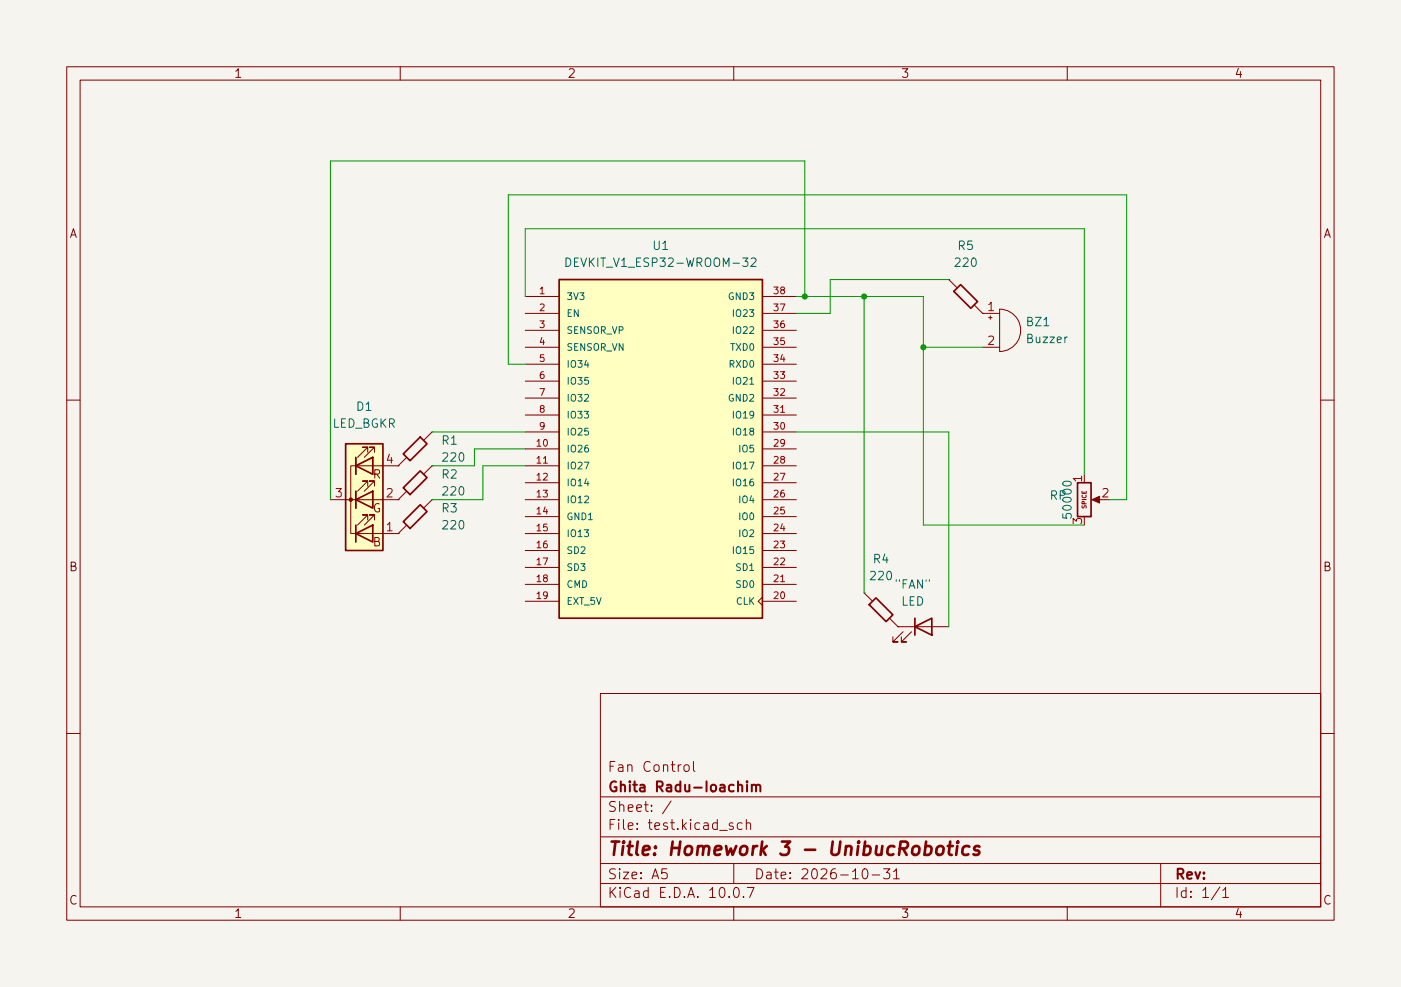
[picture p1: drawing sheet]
(kicad_sch
 (version 20260306)
 (generator "eeschema")
 (generator_version "10.0")
 (paper "A5")
 (title_block
  (title "Homework 3 - UnibucRobotics")
  (date "2026-10-31")
  (company "Ghita Radu-Ioachim")
  (comment 1 "Fan Control"))
 (lib_symbols
  (symbol "DEVKIT_V1_ESP32-WROOM-32:DEVKIT_V1_ESP32-WROOM-32"
   (pin_names
    (offset 1.016)) (exclude_from_sim no) (in_bom yes) (on_board yes)
   (in_pos_files yes)
   (duplicate_pin_numbers_are_jumpers no)
   (property "Reference" "U" (at -15.2572 26.0643 0) (show_name no) (do_not_autoplace no) (effects (font (size 1.27 1.27)) (justify left bottom)))
   (property "Value" "DEVKIT_V1_ESP32-WROOM-32" (at -15.2563 -27.9698 0) (show_name no) (do_not_autoplace no) (effects (font (size 1.27 1.27)) (justify left bottom)))
   (property "Footprint" "DEVKIT_V1_ESP32-WROOM-32:MODULE_DEVKIT_V1_ESP32-WROOM-32" (at 0 0 0) (show_name no) (do_not_autoplace no) (hide yes) (effects (font (size 1.27 1.27)) (justify bottom)))
   (property "Datasheet" "" (at 0 0 0) (show_name no) (do_not_autoplace no) (hide yes) (effects (font (size 1.27 1.27))))
   (property "Description" "WROOM-32 Development Board ESP32 ESP-32S WiFi Bluetooth Dev Module" (at 0 0 0) (show_name no) (do_not_autoplace no) (hide yes) (effects (font (size 1.27 1.27)) (justify bottom)))
   (property "MF" "Espressif Systems" (at 0 0 0) (show_name no) (do_not_autoplace no) (hide yes) (effects (font (size 1.27 1.27)) (justify bottom)))
   (property "Package" "Package" (at 0 0 0) (show_name no) (do_not_autoplace no) (hide yes) (effects (font (size 1.27 1.27)) (justify bottom)))
   (property "Price" "None" (at 0 0 0) (show_name no) (do_not_autoplace no) (hide yes) (effects (font (size 1.27 1.27)) (justify bottom)))
   (property "Check_prices" "https://www.snapeda.com/parts/DEVKIT%20V1%20ESP32-WROOM-32/Espressif+Systems/view-part/?ref=eda" (at 0 0 0) (show_name no) (do_not_autoplace no) (hide yes) (effects (font (size 1.27 1.27)) (justify bottom)))
   (property "STANDARD" "Manufacturer Recommendations" (at 0 0 0) (show_name no) (do_not_autoplace no) (hide yes) (effects (font (size 1.27 1.27)) (justify bottom)))
   (property "PARTREV" "N/A" (at 0 0 0) (show_name no) (do_not_autoplace no) (hide yes) (effects (font (size 1.27 1.27)) (justify bottom)))
   (property "SnapEDA_Link" "https://www.snapeda.com/parts/DEVKIT%20V1%20ESP32-WROOM-32/Espressif+Systems/view-part/?ref=snap" (at 0 0 0) (show_name no) (do_not_autoplace no) (hide yes) (effects (font (size 1.27 1.27)) (justify bottom)))
   (property "MP" "DEVKIT V1 ESP32-WROOM-32" (at 0 0 0) (show_name no) (do_not_autoplace no) (hide yes) (effects (font (size 1.27 1.27)) (justify bottom)))
   (property "Availability" "Not in stock" (at 0 0 0) (show_name no) (do_not_autoplace no) (hide yes) (effects (font (size 1.27 1.27)) (justify bottom)))
   (property "MANUFACTURER" "Espressif Systems" (at 0 0 0) (show_name no) (do_not_autoplace no) (hide yes) (effects (font (size 1.27 1.27)) (justify bottom)))
   (symbol "DEVKIT_V1_ESP32-WROOM-32_0_0"
    (rectangle (start -15.24 -25.4) (end 15.24 25.4) (stroke (width 0.254) (type default)) (fill (type background)))
    (pin power_in line (at -20.32 22.86 0) (length 5.08) (name "3V3" (effects (font (size 1.016 1.016)))) (number "1" (effects (font (size 1.016 1.016)))))
    (pin input line (at -20.32 20.32 0) (length 5.08) (name "EN" (effects (font (size 1.016 1.016)))) (number "2" (effects (font (size 1.016 1.016)))))
    (pin input line (at -20.32 17.78 0) (length 5.08) (name "SENSOR_VP" (effects (font (size 1.016 1.016)))) (number "3" (effects (font (size 1.016 1.016)))))
    (pin input line (at -20.32 15.24 0) (length 5.08) (name "SENSOR_VN" (effects (font (size 1.016 1.016)))) (number "4" (effects (font (size 1.016 1.016)))))
    (pin bidirectional line (at -20.32 12.7 0) (length 5.08) (name "IO34" (effects (font (size 1.016 1.016)))) (number "5" (effects (font (size 1.016 1.016)))))
    (pin bidirectional line (at -20.32 10.16 0) (length 5.08) (name "IO35" (effects (font (size 1.016 1.016)))) (number "6" (effects (font (size 1.016 1.016)))))
    (pin bidirectional line (at -20.32 7.62 0) (length 5.08) (name "IO32" (effects (font (size 1.016 1.016)))) (number "7" (effects (font (size 1.016 1.016)))))
    (pin bidirectional line (at -20.32 5.08 0) (length 5.08) (name "IO33" (effects (font (size 1.016 1.016)))) (number "8" (effects (font (size 1.016 1.016)))))
    (pin bidirectional line (at -20.32 2.54 0) (length 5.08) (name "IO25" (effects (font (size 1.016 1.016)))) (number "9" (effects (font (size 1.016 1.016)))))
    (pin bidirectional line (at -20.32 0 0) (length 5.08) (name "IO26" (effects (font (size 1.016 1.016)))) (number "10" (effects (font (size 1.016 1.016)))))
    (pin bidirectional line (at -20.32 -2.54 0) (length 5.08) (name "IO27" (effects (font (size 1.016 1.016)))) (number "11" (effects (font (size 1.016 1.016)))))
    (pin bidirectional line (at -20.32 -5.08 0) (length 5.08) (name "IO14" (effects (font (size 1.016 1.016)))) (number "12" (effects (font (size 1.016 1.016)))))
    (pin bidirectional line (at -20.32 -7.62 0) (length 5.08) (name "IO12" (effects (font (size 1.016 1.016)))) (number "13" (effects (font (size 1.016 1.016)))))
    (pin power_in line (at -20.32 -10.16 0) (length 5.08) (name "GND1" (effects (font (size 1.016 1.016)))) (number "14" (effects (font (size 1.016 1.016)))))
    (pin bidirectional line (at -20.32 -12.7 0) (length 5.08) (name "IO13" (effects (font (size 1.016 1.016)))) (number "15" (effects (font (size 1.016 1.016)))))
    (pin bidirectional line (at -20.32 -15.24 0) (length 5.08) (name "SD2" (effects (font (size 1.016 1.016)))) (number "16" (effects (font (size 1.016 1.016)))))
    (pin bidirectional line (at -20.32 -17.78 0) (length 5.08) (name "SD3" (effects (font (size 1.016 1.016)))) (number "17" (effects (font (size 1.016 1.016)))))
    (pin bidirectional line (at -20.32 -20.32 0) (length 5.08) (name "CMD" (effects (font (size 1.016 1.016)))) (number "18" (effects (font (size 1.016 1.016)))))
    (pin power_in line (at -20.32 -22.86 0) (length 5.08) (name "EXT_5V" (effects (font (size 1.016 1.016)))) (number "19" (effects (font (size 1.016 1.016)))))
    (pin input clock (at 20.32 -22.86 180) (length 5.08) (name "CLK" (effects (font (size 1.016 1.016)))) (number "20" (effects (font (size 1.016 1.016)))))
    (pin bidirectional line (at 20.32 -20.32 180) (length 5.08) (name "SD0" (effects (font (size 1.016 1.016)))) (number "21" (effects (font (size 1.016 1.016)))))
    (pin bidirectional line (at 20.32 -17.78 180) (length 5.08) (name "SD1" (effects (font (size 1.016 1.016)))) (number "22" (effects (font (size 1.016 1.016)))))
    (pin bidirectional line (at 20.32 -15.24 180) (length 5.08) (name "IO15" (effects (font (size 1.016 1.016)))) (number "23" (effects (font (size 1.016 1.016)))))
    (pin bidirectional line (at 20.32 -12.7 180) (length 5.08) (name "IO2" (effects (font (size 1.016 1.016)))) (number "24" (effects (font (size 1.016 1.016)))))
    (pin bidirectional line (at 20.32 -10.16 180) (length 5.08) (name "IO0" (effects (font (size 1.016 1.016)))) (number "25" (effects (font (size 1.016 1.016)))))
    (pin bidirectional line (at 20.32 -7.62 180) (length 5.08) (name "IO4" (effects (font (size 1.016 1.016)))) (number "26" (effects (font (size 1.016 1.016)))))
    (pin bidirectional line (at 20.32 -5.08 180) (length 5.08) (name "IO16" (effects (font (size 1.016 1.016)))) (number "27" (effects (font (size 1.016 1.016)))))
    (pin bidirectional line (at 20.32 -2.54 180) (length 5.08) (name "IO17" (effects (font (size 1.016 1.016)))) (number "28" (effects (font (size 1.016 1.016)))))
    (pin bidirectional line (at 20.32 0 180) (length 5.08) (name "IO5" (effects (font (size 1.016 1.016)))) (number "29" (effects (font (size 1.016 1.016)))))
    (pin bidirectional line (at 20.32 2.54 180) (length 5.08) (name "IO18" (effects (font (size 1.016 1.016)))) (number "30" (effects (font (size 1.016 1.016)))))
    (pin bidirectional line (at 20.32 5.08 180) (length 5.08) (name "IO19" (effects (font (size 1.016 1.016)))) (number "31" (effects (font (size 1.016 1.016)))))
    (pin power_in line (at 20.32 7.62 180) (length 5.08) (name "GND2" (effects (font (size 1.016 1.016)))) (number "32" (effects (font (size 1.016 1.016)))))
    (pin bidirectional line (at 20.32 10.16 180) (length 5.08) (name "IO21" (effects (font (size 1.016 1.016)))) (number "33" (effects (font (size 1.016 1.016)))))
    (pin input line (at 20.32 12.7 180) (length 5.08) (name "RXD0" (effects (font (size 1.016 1.016)))) (number "34" (effects (font (size 1.016 1.016)))))
    (pin output line (at 20.32 15.24 180) (length 5.08) (name "TXD0" (effects (font (size 1.016 1.016)))) (number "35" (effects (font (size 1.016 1.016)))))
    (pin bidirectional line (at 20.32 17.78 180) (length 5.08) (name "IO22" (effects (font (size 1.016 1.016)))) (number "36" (effects (font (size 1.016 1.016)))))
    (pin bidirectional line (at 20.32 20.32 180) (length 5.08) (name "IO23" (effects (font (size 1.016 1.016)))) (number "37" (effects (font (size 1.016 1.016)))))
    (pin power_in line (at 20.32 22.86 180) (length 5.08) (name "GND3" (effects (font (size 1.016 1.016)))) (number "38" (effects (font (size 1.016 1.016))))))
   (embedded_fonts no))
  (symbol "Device:Buzzer"
   (pin_names
    (offset 0.0254) (hide yes)) (exclude_from_sim no) (in_bom yes) (on_board yes)
   (in_pos_files yes)
   (duplicate_pin_numbers_are_jumpers no)
   (property "Reference" "BZ" (at 3.81 1.27 0) (show_name no) (do_not_autoplace no) (effects (font (size 1.27 1.27)) (justify left)))
   (property "Value" "Buzzer" (at 3.81 -1.27 0) (show_name no) (do_not_autoplace no) (effects (font (size 1.27 1.27)) (justify left)))
   (property "Footprint" "" (at -0.635 2.54 90) (show_name no) (do_not_autoplace no) (hide yes) (effects (font (size 1.27 1.27))))
   (property "Datasheet" "" (at -0.635 2.54 90) (show_name no) (do_not_autoplace no) (hide yes) (effects (font (size 1.27 1.27))))
   (property "Description" "Buzzer, polarized" (at 0 0 0) (show_name no) (do_not_autoplace no) (hide yes) (effects (font (size 1.27 1.27))))
   (symbol "Buzzer_0_1"
    (polyline (pts (xy -1.651 1.905) (xy -1.143 1.905)) (stroke (width 0) (type default)) (fill (type none)))
    (polyline (pts (xy -1.397 2.159) (xy -1.397 1.651)) (stroke (width 0) (type default)) (fill (type none)))
    (arc (start 0 3.175) (mid 3.1612 0) (end 0 -3.175) (stroke (width 0) (type default)) (fill (type none)))
    (polyline (pts (xy 0 3.175) (xy 0 -3.175)) (stroke (width 0) (type default)) (fill (type none))))
   (symbol "Buzzer_1_1"
    (pin passive line (at -2.54 2.54 0) (length 2.54) (name "+" (effects (font (size 1.27 1.27)))) (number "1" (effects (font (size 1.27 1.27)))))
    (pin passive line (at -2.54 -2.54 0) (length 2.54) (name "-" (effects (font (size 1.27 1.27)))) (number "2" (effects (font (size 1.27 1.27))))))
   (embedded_fonts no))
  (symbol "Device:LED"
   (pin_numbers (hide yes))
   (pin_names
    (offset 1.016) (hide yes)) (exclude_from_sim no) (in_bom yes) (on_board yes)
   (in_pos_files yes)
   (duplicate_pin_numbers_are_jumpers no)
   (property "Reference" "D" (at 0 2.54 0) (show_name no) (do_not_autoplace no) (effects (font (size 1.27 1.27))))
   (property "Value" "LED" (at 0 -2.54 0) (show_name no) (do_not_autoplace no) (effects (font (size 1.27 1.27))))
   (property "Footprint" "" (at 0 0 0) (show_name no) (do_not_autoplace no) (hide yes) (effects (font (size 1.27 1.27))))
   (property "Datasheet" "" (at 0 0 0) (show_name no) (do_not_autoplace no) (hide yes) (effects (font (size 1.27 1.27))))
   (property "Description" "Light emitting diode" (at 0 0 0) (show_name no) (do_not_autoplace no) (hide yes) (effects (font (size 1.27 1.27))))
   (property "Sim.Pins" "1=K 2=A" (at 0 0 0) (show_name no) (do_not_autoplace no) (hide yes) (effects (font (size 1.27 1.27))))
   (symbol "LED_0_1"
    (polyline (pts (xy -3.048 -0.762) (xy -4.572 -2.286) (xy -3.81 -2.286) (xy -4.572 -2.286) (xy -4.572 -1.524)) (stroke (width 0) (type default)) (fill (type none)))
    (polyline (pts (xy -1.778 -0.762) (xy -3.302 -2.286) (xy -2.54 -2.286) (xy -3.302 -2.286) (xy -3.302 -1.524)) (stroke (width 0) (type default)) (fill (type none)))
    (polyline (pts (xy -1.27 0) (xy 1.27 0)) (stroke (width 0) (type default)) (fill (type none)))
    (polyline (pts (xy -1.27 -1.27) (xy -1.27 1.27)) (stroke (width 0.254) (type default)) (fill (type none)))
    (polyline (pts (xy 1.27 -1.27) (xy 1.27 1.27) (xy -1.27 0) (xy 1.27 -1.27)) (stroke (width 0.254) (type default)) (fill (type none))))
   (symbol "LED_1_1"
    (pin passive line (at -3.81 0 0) (length 2.54) (name "K" (effects (font (size 1.27 1.27)))) (number "1" (effects (font (size 1.27 1.27)))))
    (pin passive line (at 3.81 0 180) (length 2.54) (name "A" (effects (font (size 1.27 1.27)))) (number "2" (effects (font (size 1.27 1.27))))))
   (embedded_fonts no))
  (symbol "Device:LED_BGKR"
   (pin_names
    (offset 0) (hide yes)) (exclude_from_sim no) (in_bom yes) (on_board yes)
   (in_pos_files yes)
   (duplicate_pin_numbers_are_jumpers no)
   (property "Reference" "D" (at 0 9.398 0) (show_name no) (do_not_autoplace no) (effects (font (size 1.27 1.27))))
   (property "Value" "LED_BGKR" (at 0 -8.89 0) (show_name no) (do_not_autoplace no) (effects (font (size 1.27 1.27))))
   (property "Footprint" "" (at 0 -1.27 0) (show_name no) (do_not_autoplace no) (hide yes) (effects (font (size 1.27 1.27))))
   (property "Datasheet" "" (at 0 -1.27 0) (show_name no) (do_not_autoplace no) (hide yes) (effects (font (size 1.27 1.27))))
   (property "Description" "RGB LED, blue/green/cathode/red" (at 0 0 0) (show_name no) (do_not_autoplace no) (hide yes) (effects (font (size 1.27 1.27))))
   (symbol "LED_BGKR_0_0"
    (text "R" (at 1.905 3.81 0) (effects (font (size 1.27 1.27))))
    (text "G" (at 1.905 -1.27 0) (effects (font (size 1.27 1.27))))
    (text "B" (at 1.905 -6.35 0) (effects (font (size 1.27 1.27)))))
   (symbol "LED_BGKR_0_1"
    (circle (center -2.032 0) (radius 0.254) (stroke (width 0) (type default)) (fill (type outline)))
    (polyline (pts (xy -1.27 6.35) (xy -1.27 3.81)) (stroke (width 0.254) (type default)) (fill (type none)))
    (polyline (pts (xy -1.27 6.35) (xy -1.27 3.81) (xy -1.27 3.81)) (stroke (width 0) (type default)) (fill (type none)))
    (polyline (pts (xy -1.27 5.08) (xy 1.27 5.08)) (stroke (width 0) (type default)) (fill (type none)))
    (polyline (pts (xy -1.27 5.08) (xy -2.032 5.08) (xy -2.032 -5.08) (xy -1.016 -5.08)) (stroke (width 0) (type default)) (fill (type none)))
    (polyline (pts (xy -1.27 1.27) (xy -1.27 -1.27)) (stroke (width 0.254) (type default)) (fill (type none)))
    (polyline (pts (xy -1.27 1.27) (xy -1.27 -1.27) (xy -1.27 -1.27)) (stroke (width 0) (type default)) (fill (type none)))
    (polyline (pts (xy -1.27 0) (xy -2.54 0)) (stroke (width 0) (type default)) (fill (type none)))
    (polyline (pts (xy -1.27 -3.81) (xy -1.27 -6.35)) (stroke (width 0.254) (type default)) (fill (type none)))
    (polyline (pts (xy -1.27 -5.08) (xy 1.27 -5.08)) (stroke (width 0) (type default)) (fill (type none)))
    (polyline (pts (xy -1.016 6.35) (xy 0.508 7.874) (xy -0.254 7.874) (xy 0.508 7.874) (xy 0.508 7.112)) (stroke (width 0) (type default)) (fill (type none)))
    (polyline (pts (xy -1.016 1.27) (xy 0.508 2.794) (xy -0.254 2.794) (xy 0.508 2.794) (xy 0.508 2.032)) (stroke (width 0) (type default)) (fill (type none)))
    (polyline (pts (xy -1.016 -3.81) (xy 0.508 -2.286) (xy -0.254 -2.286) (xy 0.508 -2.286) (xy 0.508 -3.048)) (stroke (width 0) (type default)) (fill (type none)))
    (polyline (pts (xy 0 6.35) (xy 1.524 7.874) (xy 0.762 7.874) (xy 1.524 7.874) (xy 1.524 7.112)) (stroke (width 0) (type default)) (fill (type none)))
    (polyline (pts (xy 0 1.27) (xy 1.524 2.794) (xy 0.762 2.794) (xy 1.524 2.794) (xy 1.524 2.032)) (stroke (width 0) (type default)) (fill (type none)))
    (polyline (pts (xy 0 -3.81) (xy 1.524 -2.286) (xy 0.762 -2.286) (xy 1.524 -2.286) (xy 1.524 -3.048)) (stroke (width 0) (type default)) (fill (type none)))
    (polyline (pts (xy 1.27 6.35) (xy 1.27 3.81) (xy -1.27 5.08) (xy 1.27 6.35)) (stroke (width 0.254) (type default)) (fill (type none)))
    (rectangle (start 1.27 6.35) (end 1.27 6.35) (stroke (width 0) (type default)) (fill (type none)))
    (polyline (pts (xy 1.27 5.08) (xy 2.54 5.08)) (stroke (width 0) (type default)) (fill (type none)))
    (rectangle (start 1.27 3.81) (end 1.27 6.35) (stroke (width 0) (type default)) (fill (type none)))
    (polyline (pts (xy 1.27 1.27) (xy 1.27 -1.27) (xy -1.27 0) (xy 1.27 1.27)) (stroke (width 0.254) (type default)) (fill (type none)))
    (rectangle (start 1.27 1.27) (end 1.27 1.27) (stroke (width 0) (type default)) (fill (type none)))
    (polyline (pts (xy 1.27 0) (xy -1.27 0)) (stroke (width 0) (type default)) (fill (type none)))
    (polyline (pts (xy 1.27 0) (xy 2.54 0)) (stroke (width 0) (type default)) (fill (type none)))
    (rectangle (start 1.27 -1.27) (end 1.27 1.27) (stroke (width 0) (type default)) (fill (type none)))
    (polyline (pts (xy 1.27 -3.81) (xy 1.27 -6.35) (xy -1.27 -5.08) (xy 1.27 -3.81)) (stroke (width 0.254) (type default)) (fill (type none)))
    (polyline (pts (xy 1.27 -5.08) (xy 2.54 -5.08)) (stroke (width 0) (type default)) (fill (type none)))
    (rectangle (start 2.794 8.382) (end -2.794 -7.62) (stroke (width 0.254) (type default)) (fill (type background))))
   (symbol "LED_BGKR_1_1"
    (pin passive line (at 5.08 -5.08 180) (length 2.54) (name "BA" (effects (font (size 1.27 1.27)))) (number "1" (effects (font (size 1.27 1.27)))))
    (pin passive line (at 5.08 0 180) (length 2.54) (name "GA" (effects (font (size 1.27 1.27)))) (number "2" (effects (font (size 1.27 1.27)))))
    (pin passive line (at -5.08 0 0) (length 2.54) (name "K" (effects (font (size 1.27 1.27)))) (number "3" (effects (font (size 1.27 1.27)))))
    (pin passive line (at 5.08 5.08 180) (length 2.54) (name "RA" (effects (font (size 1.27 1.27)))) (number "4" (effects (font (size 1.27 1.27))))))
   (embedded_fonts no))
  (symbol "Device:R_45deg"
   (pin_numbers (hide yes))
   (pin_names
    (offset 0)) (exclude_from_sim no) (in_bom yes) (on_board yes)
   (in_pos_files yes)
   (duplicate_pin_numbers_are_jumpers no)
   (property "Reference" "R" (at 5.08 2.54 0) (show_name no) (do_not_autoplace no) (effects (font (size 1.27 1.27))))
   (property "Value" "R_45deg" (at 8.255 0.635 0) (show_name no) (do_not_autoplace no) (effects (font (size 1.27 1.27))))
   (property "Footprint" "" (at 0 -1.778 0) (show_name no) (do_not_autoplace no) (hide yes) (effects (font (size 1.27 1.27))))
   (property "Datasheet" "" (at 0 0 0) (show_name no) (do_not_autoplace no) (hide yes) (effects (font (size 1.27 1.27))))
   (property "Description" "Resistor, rotated by 45°" (at 0 0 0) (show_name no) (do_not_autoplace no) (hide yes) (effects (font (size 1.27 1.27))))
   (symbol "R_45deg_0_1"
    (polyline (pts (xy -2.54 2.54) (xy -1.27 1.27)) (stroke (width 0) (type default)) (fill (type none)))
    (polyline (pts (xy 1.27 -1.27) (xy 2.54 -2.54)) (stroke (width 0) (type default)) (fill (type none))))
   (symbol "R_45deg_1_1"
    (polyline (pts (xy -1.778 0.762) (xy 0.762 -1.778) (xy 1.778 -0.762) (xy -0.762 1.778) (xy -1.778 0.762)) (stroke (width 0.254) (type default)) (fill (type none)))
    (pin passive line (at -2.54 2.54 0) (length 0) (name "" (effects (font (size 1.27 1.27)))) (number "1" (effects (font (size 1.27 1.27)))))
    (pin passive line (at 2.54 -2.54 180) (length 0) (name "" (effects (font (size 1.27 1.27)))) (number "2" (effects (font (size 1.27 1.27))))))
   (embedded_fonts no))
  (symbol "Simulation_SPICE:Potentiometer"
   (pin_names
    (offset 1.016) (hide yes)) (exclude_from_sim no) (in_bom yes) (on_board yes)
   (in_pos_files yes)
   (duplicate_pin_numbers_are_jumpers no)
   (property "Reference" "R" (at 1.778 2.286 0) (show_name no) (do_not_autoplace no) (effects (font (size 1.27 1.27))))
   (property "Value" "Potentiometer" (at -2.54 0 90) (show_name no) (do_not_autoplace no) (hide yes) (effects (font (size 1.27 1.27))))
   (property "Footprint" "" (at 0 0 0) (show_name no) (do_not_autoplace no) (hide yes) (effects (font (size 1.27 1.27))))
   (property "Datasheet" "" (at 0 0 0) (show_name no) (do_not_autoplace no) (hide yes) (effects (font (size 1.27 1.27))))
   (property "Description" "Potentiometer for Simulation" (at 0 -13.97 0) (show_name no) (do_not_autoplace no) (hide yes) (effects (font (size 1.27 1.27))))
   (property "Sim.Device" "R" (at 0 -20.066 0) (show_name no) (do_not_autoplace no) (hide yes) (effects (font (size 1.27 1.27))))
   (property "Sim.Pins" "1=r0 2=wiper 3=r1" (at 0 -18.288 0) (show_name no) (do_not_autoplace no) (hide yes) (effects (font (size 1.27 1.27))))
   (property "Sim.Params" "r=1k pos=0.4" (at 1.27 -2.032 0) (show_name yes) (do_not_autoplace no) (effects (font (size 0.635 0.635)) (justify left)))
   (property "Sim.Type" "POT" (at 0 0 0) (show_name no) (do_not_autoplace no) (hide yes) (effects (font (size 1.27 1.27))))
   (symbol "Potentiometer_0_1"
    (rectangle (start 1.016 2.54) (end -1.016 -2.54) (stroke (width 0.254) (type default)) (fill (type none)))
    (polyline (pts (xy 1.143 0) (xy 2.286 0.508) (xy 2.286 -0.508) (xy 1.143 0)) (stroke (width 0) (type default)) (fill (type outline)))
    (polyline (pts (xy 2.54 0) (xy 1.524 0)) (stroke (width 0) (type default)) (fill (type none))))
   (symbol "Potentiometer_1_1"
    (text "SPICE" (at 0 0 900) (effects (font (size 0.635 0.635))))
    (pin passive line (at 0 3.81 270) (length 1.27) (name "1" (effects (font (size 1.27 1.27)))) (number "1" (effects (font (size 1.27 1.27)))))
    (pin passive line (at 3.81 0 180) (length 1.27) (name "2" (effects (font (size 1.27 1.27)))) (number "2" (effects (font (size 1.27 1.27)))))
    (pin passive line (at 0 -3.81 90) (length 1.27) (name "3" (effects (font (size 1.27 1.27)))) (number "3" (effects (font (size 1.27 1.27))))))
   (embedded_fonts no)))
 (junction
  (at 129.54 44.45)
  (diameter 0)
  (color 0 0 0 0))
 (junction
  (at 120.65 44.45)
  (diameter 0)
  (color 0 0 0 0))
 (junction
  (at 138.43 52.07)
  (diameter 0)
  (color 0 0 0 0))
 (wire
  (pts (xy 120.65 24.13) (xy 120.65 44.45))
  (stroke (width 0) (type default)))
 (wire
  (pts (xy 168.91 29.21) (xy 168.91 74.93))
  (stroke (width 0) (type default)))
 (wire
  (pts (xy 168.91 74.93) (xy 166.37 74.93))
  (stroke (width 0) (type default)))
 (wire
  (pts (xy 129.54 44.45) (xy 129.54 88.9))
  (stroke (width 0) (type default)))
 (wire
  (pts (xy 138.43 52.07) (xy 147.32 52.07))
  (stroke (width 0) (type default)))
 (wire
  (pts (xy 138.43 78.74) (xy 162.56 78.74))
  (stroke (width 0) (type default)))
 (wire
  (pts (xy 120.65 44.45) (xy 129.54 44.45))
  (stroke (width 0) (type default)))
 (wire
  (pts (xy 78.74 54.61) (xy 76.2 54.61))
  (stroke (width 0) (type default)))
 (wire
  (pts (xy 64.77 69.85) (xy 71.12 69.85))
  (stroke (width 0) (type default)))
 (wire
  (pts (xy 78.74 34.29) (xy 162.56 34.29))
  (stroke (width 0) (type default)))
 (wire
  (pts (xy 138.43 44.45) (xy 138.43 52.07))
  (stroke (width 0) (type default)))
 (wire
  (pts (xy 119.38 44.45) (xy 120.65 44.45))
  (stroke (width 0) (type default)))
 (wire
  (pts (xy 49.53 24.13) (xy 120.65 24.13))
  (stroke (width 0) (type default)))
 (wire
  (pts (xy 71.12 67.31) (xy 78.74 67.31))
  (stroke (width 0) (type default)))
 (wire
  (pts (xy 124.46 46.99) (xy 119.38 46.99))
  (stroke (width 0) (type default)))
 (wire
  (pts (xy 72.39 69.85) (xy 78.74 69.85))
  (stroke (width 0) (type default)))
 (wire
  (pts (xy 142.24 64.77) (xy 142.24 93.98))
  (stroke (width 0) (type default)))
 (wire
  (pts (xy 78.74 44.45) (xy 78.74 34.29))
  (stroke (width 0) (type default)))
 (wire
  (pts (xy 49.53 74.93) (xy 49.53 24.13))
  (stroke (width 0) (type default)))
 (wire
  (pts (xy 129.54 44.45) (xy 138.43 44.45))
  (stroke (width 0) (type default)))
 (wire
  (pts (xy 64.77 64.77) (xy 78.74 64.77))
  (stroke (width 0) (type default)))
 (wire
  (pts (xy 72.39 74.93) (xy 72.39 69.85))
  (stroke (width 0) (type default)))
 (wire
  (pts (xy 76.2 54.61) (xy 76.2 29.21))
  (stroke (width 0) (type default)))
 (wire
  (pts (xy 138.43 52.07) (xy 138.43 78.74))
  (stroke (width 0) (type default)))
 (wire
  (pts (xy 64.77 74.93) (xy 72.39 74.93))
  (stroke (width 0) (type default)))
 (wire
  (pts (xy 162.56 34.29) (xy 162.56 71.12))
  (stroke (width 0) (type default)))
 (wire
  (pts (xy 124.46 41.91) (xy 124.46 46.99))
  (stroke (width 0) (type default)))
 (wire
  (pts (xy 119.38 64.77) (xy 142.24 64.77))
  (stroke (width 0) (type default)))
 (wire
  (pts (xy 142.24 41.91) (xy 124.46 41.91))
  (stroke (width 0) (type default)))
 (wire
  (pts (xy 71.12 69.85) (xy 71.12 67.31))
  (stroke (width 0) (type default)))
 (wire
  (pts (xy 76.2 29.21) (xy 168.91 29.21))
  (stroke (width 0) (type default)))
 (symbol
  (lib_id "Device:R_45deg")
  (at 62.23 72.39 90)
  (unit 1)
  (body_style 1)
  (exclude_from_sim no)
  (in_bom yes)
  (on_board yes)
  (in_pos_files yes)
  (dnp no)
  (fields_autoplaced yes)
  (property "Reference" "R2" (at 66.04 71.1199 90) (show_name no) (do_not_autoplace no) (effects (font (size 1.27 1.27)) (justify right)))
  (property "Value" "220" (at 66.04 73.6599 90) (show_name no) (do_not_autoplace no) (effects (font (size 1.27 1.27)) (justify right)))
  (property "Footprint" "" (at 64.008 72.39 0) (hide yes) (show_name no) (do_not_autoplace no) (effects (font (size 1.27 1.27))))
  (property "Datasheet" "" (at 62.23 72.39 0) (hide yes) (show_name no) (do_not_autoplace no) (effects (font (size 1.27 1.27))))
  (property "Description" "Resistor, rotated by 45°" (at 62.23 72.39 0) (hide yes) (show_name no) (do_not_autoplace no) (effects (font (size 1.27 1.27))))
  (pin "1")
  (pin "2"))
 (symbol
  (lib_id "Device:R_45deg")
  (at 62.23 67.31 270)
  (unit 1)
  (body_style 1)
  (exclude_from_sim no)
  (in_bom yes)
  (on_board yes)
  (in_pos_files yes)
  (dnp no)
  (fields_autoplaced yes)
  (property "Reference" "R1" (at 66.04 66.0399 90) (show_name no) (do_not_autoplace no) (effects (font (size 1.27 1.27)) (justify left)))
  (property "Value" "220" (at 66.04 68.5799 90) (show_name no) (do_not_autoplace no) (effects (font (size 1.27 1.27)) (justify left)))
  (property "Footprint" "" (at 60.452 67.31 0) (hide yes) (show_name no) (do_not_autoplace no) (effects (font (size 1.27 1.27))))
  (property "Datasheet" "" (at 62.23 67.31 0) (hide yes) (show_name no) (do_not_autoplace no) (effects (font (size 1.27 1.27))))
  (property "Description" "Resistor, rotated by 45°" (at 62.23 67.31 0) (hide yes) (show_name no) (do_not_autoplace no) (effects (font (size 1.27 1.27))))
  (pin "1")
  (pin "2"))
 (symbol
  (lib_id "Device:R_45deg")
  (at 144.78 44.45 0)
  (unit 1)
  (body_style 1)
  (exclude_from_sim no)
  (in_bom yes)
  (on_board yes)
  (in_pos_files yes)
  (dnp no)
  (fields_autoplaced yes)
  (property "Reference" "R5" (at 144.78 36.83 0) (show_name no) (do_not_autoplace no) (effects (font (size 1.27 1.27))))
  (property "Value" "220" (at 144.78 39.37 0) (show_name no) (do_not_autoplace no) (effects (font (size 1.27 1.27))))
  (property "Footprint" "" (at 144.78 46.228 0) (hide yes) (show_name no) (do_not_autoplace no) (effects (font (size 1.27 1.27))))
  (property "Datasheet" "" (at 144.78 44.45 0) (hide yes) (show_name no) (do_not_autoplace no) (effects (font (size 1.27 1.27))))
  (property "Description" "Resistor, rotated by 45°" (at 144.78 44.45 0) (hide yes) (show_name no) (do_not_autoplace no) (effects (font (size 1.27 1.27))))
  (pin "2")
  (pin "1"))
 (symbol
  (lib_id "Simulation_SPICE:Potentiometer")
  (at 162.56 74.93 0)
  (unit 1)
  (body_style 1)
  (exclude_from_sim no)
  (in_bom yes)
  (on_board yes)
  (in_pos_files yes)
  (dnp no)
  (fields_autoplaced yes)
  (property "Reference" "RP" (at 160.02 74.2949 0) (show_name no) (do_not_autoplace no) (effects (font (size 1.27 1.27)) (justify right)))
  (property "Value" "50000" (at 160.02 74.93 90) (show_name no) (do_not_autoplace no) (effects (font (size 1.27 1.27))))
  (property "Footprint" "" (at 162.56 74.93 0) (hide yes) (show_name no) (do_not_autoplace no) (effects (font (size 1.27 1.27))))
  (property "Datasheet" "" (at 162.56 74.93 0) (hide yes) (show_name no) (do_not_autoplace no) (effects (font (size 1.27 1.27))))
  (property "Description" "Potentiometer for Simulation" (at 162.56 88.9 0) (hide yes) (show_name no) (do_not_autoplace no) (effects (font (size 1.27 1.27))))
  (property "Sim.Device" "R" (at 162.56 94.996 0) (hide yes) (show_name no) (do_not_autoplace no) (effects (font (size 1.27 1.27))))
  (property "Sim.Pins" "1=r0 2=wiper 3=r1" (at 162.56 93.218 0) (hide yes) (show_name no) (do_not_autoplace no) (effects (font (size 1.27 1.27))))
  (property "Sim.Params" "r=50k pos=0.4" (at 160.02 76.2 0) (hide yes) (show_name yes) (do_not_autoplace no) (effects (font (size 0.635 0.635)) (justify right)))
  (property "Sim.Type" "POT" (at 162.56 74.93 0) (hide yes) (show_name no) (do_not_autoplace no) (effects (font (size 1.27 1.27))))
  (pin "3")
  (pin "1")
  (pin "2"))
 (symbol
  (lib_id "Device:Buzzer")
  (at 149.86 49.53 0)
  (unit 1)
  (body_style 1)
  (exclude_from_sim no)
  (in_bom yes)
  (on_board yes)
  (in_pos_files yes)
  (dnp no)
  (fields_autoplaced yes)
  (property "Reference" "BZ1" (at 153.67 48.2599 0) (show_name no) (do_not_autoplace no) (effects (font (size 1.27 1.27)) (justify left)))
  (property "Value" "Buzzer" (at 153.67 50.7999 0) (show_name no) (do_not_autoplace no) (effects (font (size 1.27 1.27)) (justify left)))
  (property "Footprint" "" (at 149.225 46.99 90) (hide yes) (show_name no) (do_not_autoplace no) (effects (font (size 1.27 1.27))))
  (property "Datasheet" "" (at 149.225 46.99 90) (hide yes) (show_name no) (do_not_autoplace no) (effects (font (size 1.27 1.27))))
  (property "Description" "Buzzer, passive" (at 149.86 49.53 0) (hide yes) (show_name no) (do_not_autoplace no) (effects (font (size 1.27 1.27))))
  (pin "2")
  (pin "1"))
 (symbol
  (lib_id "Device:LED_BGKR")
  (at 54.61 74.93 0)
  (unit 1)
  (body_style 1)
  (exclude_from_sim no)
  (in_bom yes)
  (on_board yes)
  (in_pos_files yes)
  (dnp no)
  (fields_autoplaced yes)
  (property "Reference" "D1" (at 54.61 60.96 0) (show_name no) (do_not_autoplace no) (effects (font (size 1.27 1.27))))
  (property "Value" "LED_BGKR" (at 54.61 63.5 0) (show_name no) (do_not_autoplace no) (effects (font (size 1.27 1.27))))
  (property "Footprint" "" (at 54.61 76.2 0) (hide yes) (show_name no) (do_not_autoplace no) (effects (font (size 1.27 1.27))))
  (property "Datasheet" "" (at 54.61 76.2 0) (hide yes) (show_name no) (do_not_autoplace no) (effects (font (size 1.27 1.27))))
  (property "Description" "RGB LED, blue/green/cathode/red" (at 54.61 74.93 0) (hide yes) (show_name no) (do_not_autoplace no) (effects (font (size 1.27 1.27))))
  (pin "3")
  (pin "4")
  (pin "1")
  (pin "2"))
 (symbol
  (lib_id "Device:R_45deg")
  (at 132.08 91.44 0)
  (unit 1)
  (body_style 1)
  (exclude_from_sim no)
  (in_bom yes)
  (on_board yes)
  (in_pos_files yes)
  (dnp no)
  (fields_autoplaced yes)
  (property "Reference" "R4" (at 132.08 83.82 0) (show_name no) (do_not_autoplace no) (effects (font (size 1.27 1.27))))
  (property "Value" "220" (at 132.08 86.36 0) (show_name no) (do_not_autoplace no) (effects (font (size 1.27 1.27))))
  (property "Footprint" "" (at 132.08 93.218 0) (hide yes) (show_name no) (do_not_autoplace no) (effects (font (size 1.27 1.27))))
  (property "Datasheet" "" (at 132.08 91.44 0) (hide yes) (show_name no) (do_not_autoplace no) (effects (font (size 1.27 1.27))))
  (property "Description" "Resistor, rotated by 45°" (at 132.08 91.44 0) (hide yes) (show_name no) (do_not_autoplace no) (effects (font (size 1.27 1.27))))
  (pin "1")
  (pin "2"))
 (symbol
  (lib_id "Device:R_45deg")
  (at 62.23 77.47 90)
  (unit 1)
  (body_style 1)
  (exclude_from_sim no)
  (in_bom yes)
  (on_board yes)
  (in_pos_files yes)
  (dnp no)
  (fields_autoplaced yes)
  (property "Reference" "R3" (at 66.04 76.1999 90) (show_name no) (do_not_autoplace no) (effects (font (size 1.27 1.27)) (justify right)))
  (property "Value" "220" (at 66.04 78.7399 90) (show_name no) (do_not_autoplace no) (effects (font (size 1.27 1.27)) (justify right)))
  (property "Footprint" "" (at 64.008 77.47 0) (hide yes) (show_name no) (do_not_autoplace no) (effects (font (size 1.27 1.27))))
  (property "Datasheet" "" (at 62.23 77.47 0) (hide yes) (show_name no) (do_not_autoplace no) (effects (font (size 1.27 1.27))))
  (property "Description" "Resistor, rotated by 45°" (at 62.23 77.47 0) (hide yes) (show_name no) (do_not_autoplace no) (effects (font (size 1.27 1.27))))
  (pin "1")
  (pin "2"))
 (symbol
  (lib_id "DEVKIT_V1_ESP32-WROOM-32:DEVKIT_V1_ESP32-WROOM-32")
  (at 99.06 67.31 0)
  (unit 1)
  (body_style 1)
  (exclude_from_sim no)
  (in_bom yes)
  (on_board yes)
  (in_pos_files yes)
  (dnp no)
  (fields_autoplaced yes)
  (property "Reference" "U1" (at 99.06 36.83 0) (show_name no) (do_not_autoplace no) (effects (font (size 1.27 1.27))))
  (property "Value" "DEVKIT_V1_ESP32-WROOM-32" (at 99.06 39.37 0) (show_name no) (do_not_autoplace no) (effects (font (size 1.27 1.27))))
  (property "Footprint" "DEVKIT_V1_ESP32-WROOM-32:MODULE_DEVKIT_V1_ESP32-WROOM-32" (at 99.06 67.31 0) (hide yes) (show_name no) (do_not_autoplace no) (effects (font (size 1.27 1.27)) (justify bottom)))
  (property "Datasheet" "" (at 99.06 67.31 0) (hide yes) (show_name no) (do_not_autoplace no) (effects (font (size 1.27 1.27))))
  (property "Description" "WROOM-32 Development Board ESP32 ESP-32S WiFi Bluetooth Dev Module" (at 99.06 67.31 0) (hide yes) (show_name no) (do_not_autoplace no) (effects (font (size 1.27 1.27)) (justify bottom)))
  (property "MF" "Espressif Systems" (at 99.06 67.31 0) (hide yes) (show_name no) (do_not_autoplace no) (effects (font (size 1.27 1.27)) (justify bottom)))
  (property "Package" "Package" (at 99.06 67.31 0) (hide yes) (show_name no) (do_not_autoplace no) (effects (font (size 1.27 1.27)) (justify bottom)))
  (property "Price" "None" (at 99.06 67.31 0) (hide yes) (show_name no) (do_not_autoplace no) (effects (font (size 1.27 1.27)) (justify bottom)))
  (property "Check_prices" "https://www.snapeda.com/parts/DEVKIT%20V1%20ESP32-WROOM-32/Espressif+Systems/view-part/?ref=eda" (at 99.06 67.31 0) (hide yes) (show_name no) (do_not_autoplace no) (effects (font (size 1.27 1.27)) (justify bottom)))
  (property "STANDARD" "Manufacturer Recommendations" (at 99.06 67.31 0) (hide yes) (show_name no) (do_not_autoplace no) (effects (font (size 1.27 1.27)) (justify bottom)))
  (property "PARTREV" "N/A" (at 99.06 67.31 0) (hide yes) (show_name no) (do_not_autoplace no) (effects (font (size 1.27 1.27)) (justify bottom)))
  (property "SnapEDA_Link" "https://www.snapeda.com/parts/DEVKIT%20V1%20ESP32-WROOM-32/Espressif+Systems/view-part/?ref=snap" (at 99.06 67.31 0) (hide yes) (show_name no) (do_not_autoplace no) (effects (font (size 1.27 1.27)) (justify bottom)))
  (property "MP" "DEVKIT V1 ESP32-WROOM-32" (at 99.06 67.31 0) (hide yes) (show_name no) (do_not_autoplace no) (effects (font (size 1.27 1.27)) (justify bottom)))
  (property "Availability" "Not in stock" (at 99.06 67.31 0) (hide yes) (show_name no) (do_not_autoplace no) (effects (font (size 1.27 1.27)) (justify bottom)))
  (property "MANUFACTURER" "Espressif Systems" (at 99.06 67.31 0) (hide yes) (show_name no) (do_not_autoplace no) (effects (font (size 1.27 1.27)) (justify bottom)))
  (pin "22")
  (pin "37")
  (pin "38")
  (pin "36")
  (pin "28")
  (pin "23")
  (pin "27")
  (pin "29")
  (pin "26")
  (pin "24")
  (pin "21")
  (pin "30")
  (pin "18")
  (pin "25")
  (pin "31")
  (pin "32")
  (pin "34")
  (pin "16")
  (pin "15")
  (pin "14")
  (pin "13")
  (pin "12")
  (pin "11")
  (pin "10")
  (pin "9")
  (pin "8")
  (pin "7")
  (pin "6")
  (pin "5")
  (pin "20")
  (pin "4")
  (pin "3")
  (pin "2")
  (pin "1")
  (pin "33")
  (pin "19")
  (pin "35")
  (pin "17"))
 (symbol
  (lib_id "Device:LED")
  (at 138.43 93.98 0)
  (unit 1)
  (body_style 1)
  (exclude_from_sim no)
  (in_bom yes)
  (on_board yes)
  (in_pos_files yes)
  (dnp no)
  (fields_autoplaced yes)
  (property "Reference" "\"FAN\"" (at 136.8425 87.63 0) (show_name no) (do_not_autoplace no) (effects (font (size 1.27 1.27))))
  (property "Value" "LED" (at 136.8425 90.17 0) (show_name no) (do_not_autoplace no) (effects (font (size 1.27 1.27))))
  (property "Footprint" "" (at 138.43 93.98 0) (hide yes) (show_name no) (do_not_autoplace no) (effects (font (size 1.27 1.27))))
  (property "Datasheet" "" (at 138.43 93.98 0) (hide yes) (show_name no) (do_not_autoplace no) (effects (font (size 1.27 1.27))))
  (property "Description" "Light emitting diode" (at 138.43 93.98 0) (hide yes) (show_name no) (do_not_autoplace no) (effects (font (size 1.27 1.27))))
  (property "Sim.Pins" "1=K 2=A" (at 138.43 93.98 0) (hide yes) (show_name no) (do_not_autoplace no) (effects (font (size 1.27 1.27))))
  (pin "1")
  (pin "2"))
 (sheet_instances
  (path ""
   (page "1")))
 (embedded_fonts no))
